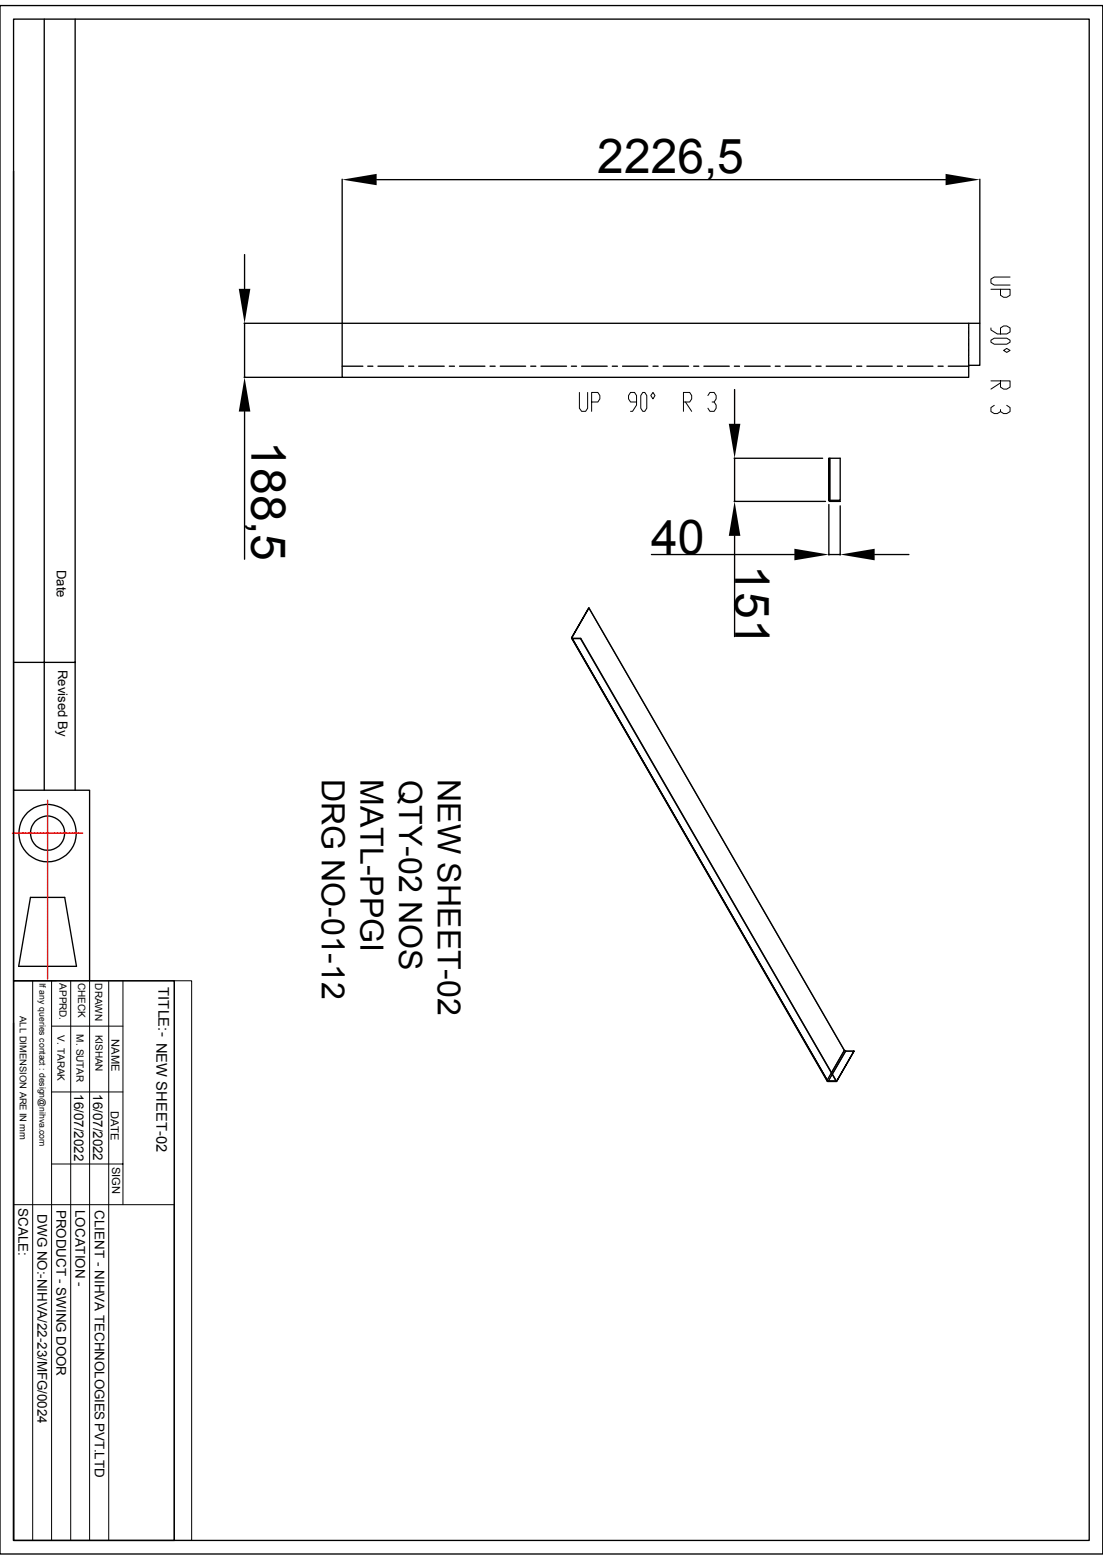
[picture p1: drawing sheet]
<svg xmlns="http://www.w3.org/2000/svg" width="210mm" height="297mm" viewBox="0 0 210 297" stroke-linecap="round" stroke-linejoin="round" font-family="sans-serif">
<g fill="none" stroke="#000" stroke-width=".25">
<path d="M0 1.1h210v294.8h-210zM2.6 3.6h204.8v289.7h-204.8zM8.4 3.6v146.9M14.3 3.6v146.9M2.6 32.6v117.9h14.5v36.2M65.2 34.1v27.4M71.7 34.2h108.3M186.6 34.1v27.4M46.6 48.5v6.5M46.5 61.6h18.7M46.5 71.8h18.6M46.6 61.6v10.2"/>
<path d="M46.6 78.4v28.1M65.2 61.6h121.4v8h-2.2v2.2h-119.2zM65.2 69.7h3.9M70 69.7h1M72 69.7h4.8M77.8 69.7h1M79.7 69.7h4.9M85.6 69.7h.9M87.5 69.7h4.8M93.3 69.7h1M95.3 69.7h4.8M101 69.7h1"/>
<path d="M103 69.7h4.9M108.8 69.7h1M110.7 69.7h4.9M116.6 69.7h1M118.5 69.7h4.9M124.3 69.7h1M126.3 69.7h4.8M132.1 69.7h1M134 69.7h4.9M139.8 69.7h1M139.9 74.2v6.5M141.8 69.7h4.8"/>
<path d="M147.6 69.7h.9M149.5 69.7h4.9M155.4 69.7h.9M157.3 69.7h4.8M163.1 69.7h1M165.1 69.7h4.8M170.9 69.7h.9M172.8 69.7h4.8M178.6 69.7h1M180.6 69.7h3.8M184.4 61.6v.4M184.4 62.1v.2"/>
<path d="M184.4 62.4v.7M184.4 63.2v.2M184.4 63.5v.7M184.4 64.4v.1M184.4 64.6v.8M184.4 65.5v.1M184.4 65.7v.8M184.4 66.6v.1M184.4 66.8v.8M184.4 67.7v.1M184.4 68v.7M184.4 68.8v.2"/>
<path d="M184.4 69.1v.5M139.8 95.5h17.4M139.8 87.2h16.8M139.9 87.2v8.3M157.8 95.2l.2 .3M157.8 95.2v-8l.1 8M157.8 95.2h.1M157.8 96.1v9.6M157.9 87.2h.1v8h-.1M157.9 95.2l.1 .2M158 95.5l2-.1zM158 87.2h2v8h-2"/>
<path d="M158 95.4v.1M160 96.3v9.4M112.1 115.7l48.7 84.3-2.5 4.3M124 105.6h27.3M139.9 102v19.2M157.8 105.6h2.2M166.5 105.6h6.6M2.6 126.1h11.7M108.8 121.4l.1 .1M108.8 121.4l3.3-5.7-3.2 5.7M108.8 121.5l48.8 84.4M108.8 121.4h.1"/>
<path d="M108.9 121.4v.1M108.9 121.4l.1 .1M108.9 121.6l1.7-.1zM108.9 121.6l48.7 84.3h1.7M110.6 121.5l48.7 84.4-48.8-84.3M2.6 150.5v36.2M5.8 170.9h6.5l2.3 13.1h-11zM2.6 186.7h30.6v106.6h-30.6zM2.6 194.8v98.5M160.8 200l.2 .1M159.2 205.8h.1M162.6 200.1l-3.3 5.7 3.3-5.7h-1.6l-2.5 4.4"/>
<circle cx="9.1" cy="158.6" r="5.5"/>
<circle cx="9.1" cy="158.6" r="3.3"/>
</g>
<g fill="none" stroke="#000" stroke-width=".19">
<path d="M188.7 55.1h3.6v1.1l-.6 .4h-.6l-.6-.4v-1.1M192.3 52.7h-3l-.6 .4v.8l.6 .4h3M110.3 74.7v3l.4 .6h.8l.4-.6v-3M112.6 76.5h1.2l.4-.6v-.6l-.4-.6h-1.2v3.6M121.2 76.5h-1.1l-.4-.6v-.6l.4-.6h.7l.4 .6v1.8l-.8 1.2h-.3M122.4 74.7h.4l.3 .6v2.4l-.3 .6h-.4l-.4-.6v-2.4zM124.3 74.7l.4 .6-.4 .6-.4-.6zM130.1 76.5h1.2l.4-.6v-.6l-.4-.6h-1.2v3.6M130.5 76.5l1.2 1.8M134.8 75.3l.4-.6h.8l.4 .6v.6l-.4 .6h-.4M136 76.5l.4 .6v.6l-.4 .6h-.8l-.4-.6M188.7 64.8l.6-.4h2.4l.6 .4v.4l-.6 .3h-2.4l-.6-.3z"/>
<path d="M188.7 62.4v.4l1.2 .8h1.8l.6-.4v-.8l-.6-.3h-.6l-.6 .3v1.2M188.7 72.5h3.6v1.2l-.6 .4h-.6l-.6-.4v-1.2M189.3 77.2l-.6 .4v.8l.6 .3h.6l.6-.3M190.5 72.9l-1.8 1.2M191.1 66.7l.6-.4 .6 .4-.6 .4zM191.7 77.2l.6 .4v.8l-.6 .3h-.6l-.6-.3v-.4M112.1 115.7l48.6 84.3M108.8 121.4l48.8 84.5M2.6 186.7h30.6M6.2 186.7v106.6M9.8 195.4h13.6M9.8 186.7v106.6"/>
<path d="M13.5 186.7v106.6M17.1 186.7v106.6M20.7 186.7v106.6M23.4 186.7v42.7M33.2 186.7h3.3v106.6h-3.3zM160.7 200l.3 .2-3.3 5.6-.2-.1zM160.7 200h.1M9.8 207.9h13.6M157.5 205.7l.1 .1M157.6 205.8l-.1 .1M157.6 205.8v.1M157.6 205.8h.1"/>
<path d="M157.6 205.8l-48.6-84.3 48.6 84.4M157.6 205.9h1.7M157.6 205.9h.1M158.3 204.3l-.8 1.4 .2 .1h1.5M158.5 204.5l-.8 1.3h1.5M161 200.1l1.6 .1M2.6 229.4h30.6v63.9M9.8 221.6h13.6"/>
</g>
<path d="M65.2 34.2l6.5-1.1v2.2zM180 33.1l6.6 1.1-6.6 1.1zM45.5 55h2.2l-1.1 6.6zM46.6 71.8l1.1 6.6h-2.2zM138.8 80.7h2.2l-1.1 6.5zM139.9 95.5l1.1 6.5h-2.2zM151.3 104.5l6.5 1.1-6.5 1.1zM160 105.6l6.5-1.1v2.2z" fill="#000"/>
<g fill="none" stroke="#f00" stroke-width=".25">
<path d="M2.4 158.6h.2M2.7 158.6h.1M2.8 158.6h.3M3.2 158.6h.1M3.3 158.6h.4M3.8 158.6h.1M3.9 158.6h.3M4.3 158.6h.5M4.9 158.6h.4M5.4 158.6h1.2M6.7 158.6h.5M7.2 158.6h.5"/>
<path d="M7.8 158.6h.3M8.2 158.6h.1M8.3 158.6h.4M8.8 158.6h.1M8.9 158.6h.3M9.1 152.4v.3M9.1 152.7v.1M9.1 152.9v.3M9.1 153.3h.1M9.1 153.4v.4M9.1 153.8v.1M9.1 154v.3"/>
<path d="M9.1 154.4h.1M9.1 154.5v.4M9.1 154.9v.1M9.1 155.1v.3M9.1 155.5v.5M9.1 156v.5M9.1 156.6v1.2M9.1 157.9v.4M9.1 158.4v.5M9.1 159v.3M9.1 159.4h.1M9.1 159.5v.4"/>
<path d="M9.1 159.9v.1M9.3 158.6h.1M9.4 158.6h.4M9.9 158.6h.1M10 158.6h.3M10.4 158.6h.1M10.5 158.6h.4M11 158.6h.4M11.5 158.6h.5M12.1 158.6h1.2M13.3 158.6h.5M13.9 158.6h.5"/>
<path d="M14.4 158.6h.4M14.9 158.6h.1M15 158.6h.3M15.4 158.6h.1M15.5 158.6h.2M9.1 160.1v.3M9.1 160.5h.1M9.1 160.6v.4M9.1 161v.1M9.1 161.2v.3M9.1 161.6v.5M9.1 162.1v.5"/>
<path d="M9.1 162.7v1.2M9.1 164v.4M9.1 164.5v.5M9.1 165.1v.4M9.1 165.6v.3M9.1 166v.1M9.1 166.2v.3M9.1 166.6h.1M9.1 166.7v.3M9.1 167.1v.1M9.1 167.3v.3M9.1 167.7h.1"/>
<path d="M9.1 167.8v.3M9.1 168.2v.5M9.1 168.8v.4M9.1 169.3v1.2M9.1 170.6v.5M9.1 171.2v.4M9.1 171.7v.3M9.1 172.1v.1M9.1 172.3v.3M9.1 172.7h.1M9.1 172.8v.3M9.1 173.2v.1"/>
<path d="M9.1 173.4v.3M9.1 173.8h.1M9.1 173.9v.3M9.1 174.3v.5M9.1 174.9v.4M9.1 175.4v.5M9.1 176v1.2M9.1 177.2v.5M9.1 177.8v.5M9.1 178.4v.3M9.1 178.8h.1M9.1 178.9v.3"/>
<path d="M9.1 179.3v.1M9.1 179.5v.3M9.1 179.9h.1M9.1 180v.3M9.1 180.4v.1M9.1 180.6v.3M9.1 181v.4M9.1 181.5v.5M9.1 182.1v1.2M9.1 183.3v.5M9.1 183.9v.5M9.1 184.4v.4"/>
<path d="M9.1 184.9h.1M9.1 185v.3M9.1 185.4v.1M9.1 185.5v.4M9.1 186h.1M9.1 186.1v.3"/>
</g>
<g font-size="9.1">
<text x="113.7" y="32.9">2226,5</text>
<text x="47.9" y="83.9" transform="rotate(90 47.9 83.9)">188,5</text>
<text x="124" y="105.5">40</text>
<text x="140" y="107.6" transform="rotate(90 140 107.6)">151</text>
</g>
<g font-size="6.1">
<text x="61.3" y="148.3" transform="rotate(90 61.3 148.3)">DRG NO-01-12</text>
<text x="68.6" y="148.4" transform="rotate(90 68.6 148.4)">MATL-PPGI</text>
<text x="76" y="148.5" transform="rotate(90 76 148.5)">QTY-02 NOS</text>
<text x="83.4" y="148.3" transform="rotate(90 83.4 148.3)">NEW SHEET-02</text>
</g>
<text font-size="2.8" x="30.2" y="188" transform="rotate(90 30.2 188)">TITLE:- NEW SHEET-02</text>
<g font-size="2.5">
<text x="10.8" y="108.5" transform="rotate(90 10.8 108.5)">Date</text>
<text x="11" y="127.5" transform="rotate(90 11 127.5)">Revised By</text>
<text x="14.1" y="208.4" transform="rotate(90 14.1 208.4)">16/07/2022</text>
<text x="17.7" y="208.3" transform="rotate(90 17.7 208.3)">16/07/2022</text>
<text x="3.5" y="230" transform="rotate(90 3.5 230)">SCALE:</text>
<text x="7.2" y="231.2" transform="rotate(90 7.2 231.2)">DWG NO:-NIHVA/22-23/MFG/0024</text>
<text x="10.8" y="230.3" transform="rotate(90 10.8 230.3)">PRODUCT - SWING DOOR</text>
<text x="14.4" y="230.3" transform="rotate(90 14.4 230.3)">LOCATION -</text>
<text x="18" y="230.4" transform="rotate(90 18 230.4)">CLIENT - NIHVA TECHNOLOGIES PVT.LTD</text>
</g>
<g font-size="2.1">
<text x="21.3" y="197.9" transform="rotate(90 21.3 197.9)">NAME</text>
<text x="21.1" y="211.5" transform="rotate(90 21.1 211.5)">DATE</text>
<text x="21.3" y="222.1" transform="rotate(90 21.3 222.1)">SIGN</text>
</g>
<g font-size="1.9">
<text x="11.3" y="187.2" transform="rotate(90 11.3 187.2)">APPRD.</text>
<text x="14.9" y="187.1" transform="rotate(90 14.9 187.1)">CHECK</text>
<text x="18.1" y="187.2" transform="rotate(90 18.1 187.2)">DRAWN</text>
<text x="11" y="197.1" transform="rotate(90 11 197.1)">V. TARAK</text>
<text x="14.6" y="196.9" transform="rotate(90 14.6 196.9)">M. SUTAR</text>
<text x="18.2" y="197" transform="rotate(90 18.2 197)">KISHAN</text>
</g>
<text font-size="1.8" x="3.8" y="193.4" transform="rotate(90 3.8 193.4)">ALL DIMENSION ARE IN mm</text>
<text font-size="1.7" x="7.5" y="187.2" transform="rotate(90 7.5 187.2)">If any queries contact : design@nihva.com</text>
</svg>
